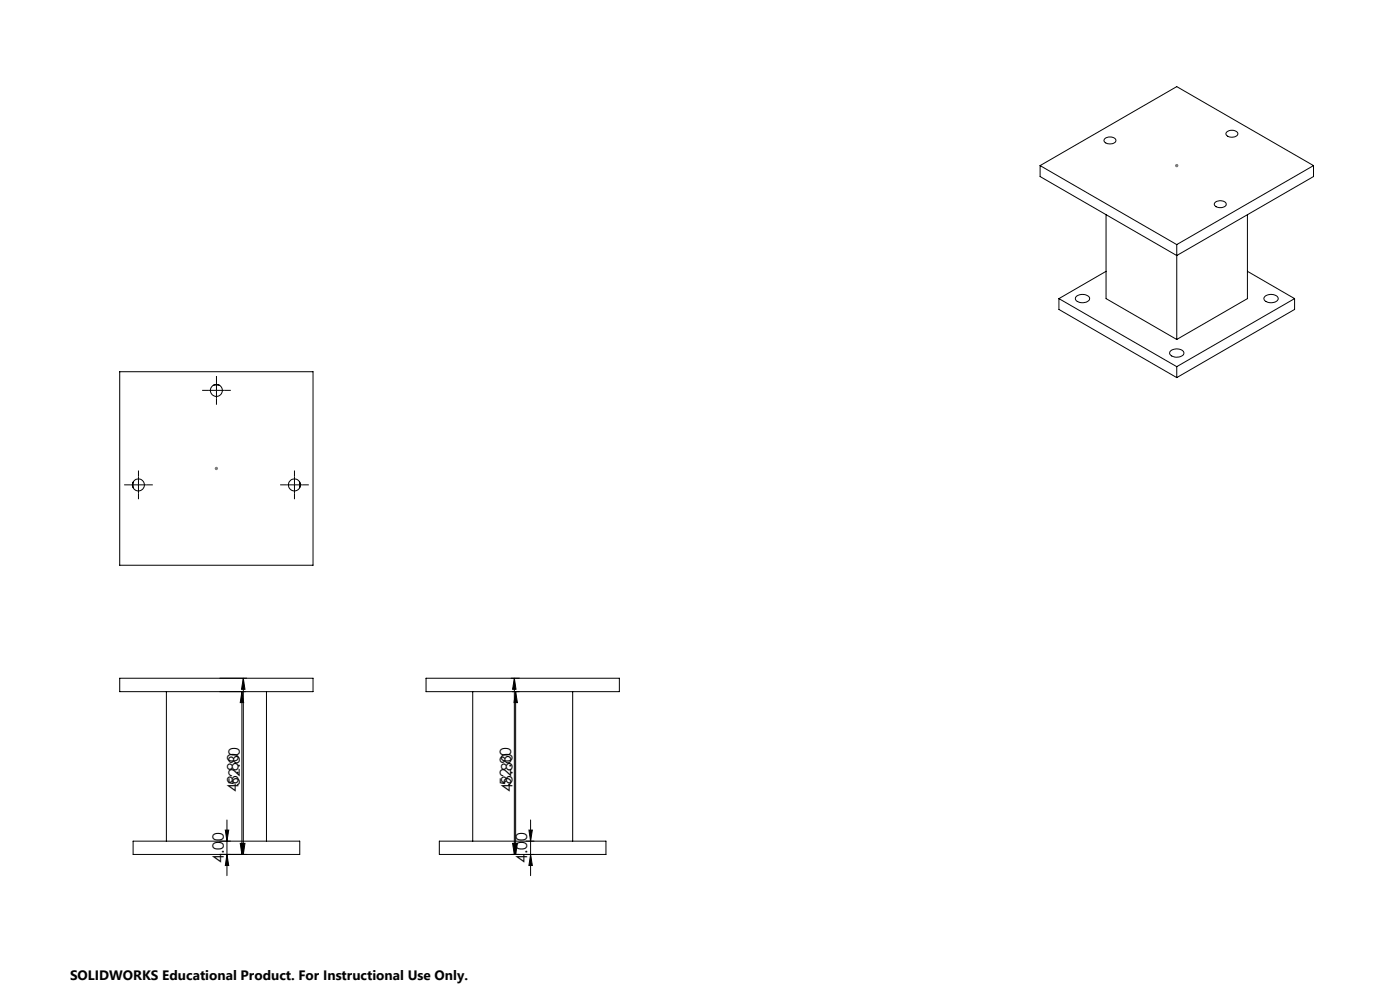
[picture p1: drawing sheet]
<svg xmlns="http://www.w3.org/2000/svg" width="420mm" height="297mm" viewBox="0 0 420 297" stroke-linecap="round" stroke-linejoin="round" font-family="sans-serif">
<g fill="none" stroke="#000" stroke-width=".3">
<path d="M367.9 39.7a2.18 2.18 0 0 1 3.5 .4 2.06 2.06 0 0 1-3.6 0zM312 49.6v3.3l41 23.7 41.1-23.7v-3.3M312 49.6l41 23.7M312 49.6l41-23.6 41.1 23.6M331.3 41.7a2.18 2.18 0 0 1 3.5 .4 2.11 2.11 0 0 1-3.3 .6l-.3-.4zM394.1 49.6l-41.1 23.7M331.8 64.3v25.2l21.2 12.2M353 73.3v28.4M364.6 60.6a2.4 2.4 0 0 1 3.2 .4 1.62 1.62 0 0 1-2.4 1.2 .93 .93 0 0 1-.9-.5 .93 .93 0 0 1 .1-1.1zM374.2 64.3v25.2l-21.2 12.2M317.7 89.5l35.3 20.4M317.7 89.5v3.2l35.3 20.5"/>
<path d="M322.8 88.9a2.82 2.82 0 0 1 4.1 .4 2.18 2.18 0 0 1-3.4 1.2 .96 .96 0 0 1-.8-.6 .96 .96 0 0 1 .1-1zM331.8 81.3l-14.1 8.2M374.2 81.3l14.2 8.2M379.6 88.7a2.89 2.89 0 0 1 3.8 .6 1.78 1.78 0 0 1-2.2 1.4 1.48 1.48 0 0 1-1.9-1.6zM388.4 89.5l-35.4 20.4M388.4 89.5v3.2l-35.4 20.5M35.9 111.4h58v58h-58zM64.1 115.4h1.6M351.1 105.2a2.82 2.82 0 0 1 4 .4 1.78 1.78 0 0 1-2.2 1.5 1.75 1.75 0 0 1-2-1.4zM353 109.9v3.3M39.9 144.5v1.7M89.9 144.5v1.7"/>
<path d="M35.9 203.3h58v4h-58zM49.9 207.3v44.8M72.6 207.3l.5 3.3h-1zM72.6 207.3v48.8M73 203.3l.5 3.3h-1zM73 203.3v52.8M79.9 207.3v44.8M127.8 203.3h58v4h-58zM141.8 207.3v44.8M154.3 203.3l.5 3.3h-1zM154.3 203.3v52.8M154.7 207.3l.5 3.3h-1z"/>
<path d="M154.7 207.3v48.8M171.8 207.3v44.8M39.9 252.1h50v4h-50zM67.6 248.8h1l-.5 3.3zM68.1 256.1l.5 3.3h-1zM68.1 245.7v16.7M72.1 252.8h1l-.5 3.3zM72.5 252.8h1l-.5 3.3zM131.8 252.1h50v4h-50zM153.8 252.8h1l-.5 3.3zM154.2 252.8h1l-.5 3.3zM158.7 248.8h1l-.5 3.3z"/>
<path d="M159.2 256.1l.5 3.3h-1zM159.2 245.7v16.7"/>
<circle cx="64.9" cy="117" r="1.79"/>
<circle cx="41.5" cy="145.3" r="1.8"/>
<circle cx="88.3" cy="145.3" r="1.81"/>
</g>
<path d="M72.6 207.3l.5 3.3h-1zM73 203.3l.5 3.3h-1zM154.3 203.3l.5 3.3h-1zM154.7 207.3l.5 3.3h-1zM67.6 248.8h1l-.5 3.3zM68.1 256.1l.5 3.3h-1zM72.1 252.8h1l-.5 3.3zM72.5 252.8h1l-.5 3.3zM153.8 252.8h1l-.5 3.3zM154.2 252.8h1l-.5 3.3zM158.7 248.8h1l-.5 3.3zM159.2 256.1l.5 3.3h-1z" fill="#000"/>
<path d="M352.5 49.6h1M352.7 49.3l.7 .7M353 49.1v1M353.4 49.3l-.7 .7M64.9 139.9v1M64.4 140.4h1M64.6 140l.7 .8M65.3 140l-.7 .8" fill="none" stroke="#808080" stroke-width=".3"/>
<g fill="none" stroke="#000" stroke-width=".3" stroke-dasharray="15.2 1.3 1.3 1.3" stroke-linecap="butt">
<path d="M62.4 117h-1.8M64.9 117v-2.5M64.9 117h-2.5M64.9 117v2.5M64.9 117h2.5M64.9 114.5v-1.8M64.9 119.5v1.8M67.4 117h1.8M39 145.3h-1.8M41.5 145.3v-2.5M41.5 145.3h-2.5M41.5 145.3v2.5"/>
<path d="M41.5 145.3h2.5M41.5 142.8v-1.8M41.5 147.8v1.8M44 145.3h1.8M85.8 145.3h-1.8M88.3 145.3v-2.5M88.3 145.3h-2.5M88.3 145.3v2.5M88.3 145.3h2.5M88.3 142.8v-1.8M88.3 147.8v1.8M90.8 145.3h1.8"/>
</g>
<g font-size="4.7">
<text x="71.6" y="237.5" transform="rotate(-90 71.6 237.5)">48.80</text>
<text x="72" y="235.5" transform="rotate(-90 72 235.5)">52.80</text>
<text x="153.3" y="235.5" transform="rotate(-90 153.3 235.5)">52.80</text>
<text x="153.7" y="237.5" transform="rotate(-90 153.7 237.5)">48.80</text>
<text x="67.1" y="258.6" transform="rotate(-90 67.1 258.6)">4.00</text>
<text x="158.2" y="258.6" transform="rotate(-90 158.2 258.6)">4.00</text>
</g>
<text font-size="4.1" x="21" y="293.7">SOLIDWORKS Educational Product. For Instructional Use Only.</text>
</svg>
